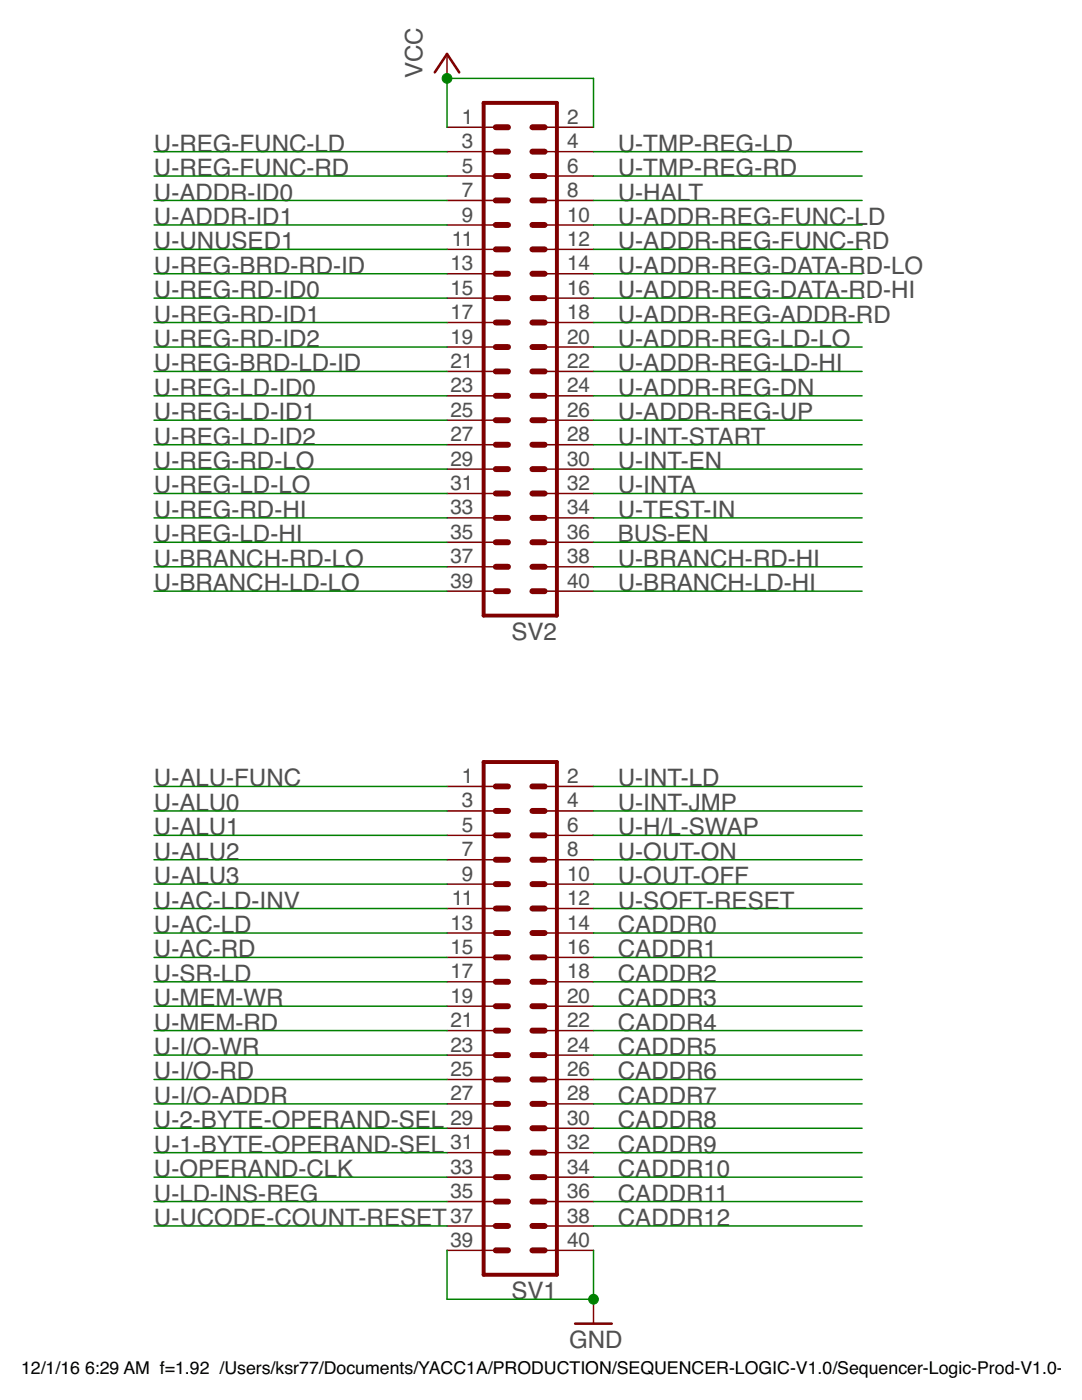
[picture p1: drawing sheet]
<svg xmlns="http://www.w3.org/2000/svg" width="216mm" height="279mm" viewBox="0 0 216 279" stroke-linecap="round" stroke-linejoin="round" font-family="sans-serif">
<path d="M86.8 14.4l2.4-3.6 2.4 3.6M114.8 264.2h7.3" fill="none" stroke="#800000" stroke-width=".51"/>
<g fill="none" stroke="#800000" stroke-width=".3">
<path d="M89.2 10.8v4.8M89.2 25.4h9.7M89.2 30.3h9.7M89.2 35.1h9.7M108.7 25.4h9.7M108.7 30.3h9.7M108.7 35.1h9.7M89.2 40h9.7M89.2 44.9h9.7M89.2 49.8h9.7M89.2 54.6h9.7M89.2 59.5h9.7"/>
<path d="M108.7 40h9.7M108.7 44.9h9.7M108.7 49.8h9.7M108.7 54.6h9.7M108.7 59.5h9.7M89.2 64.4h9.7M89.2 69.3h9.7M89.2 74.1h9.7M89.2 79h9.7M108.7 64.4h9.7M108.7 69.3h9.7M108.7 74.1h9.7"/>
<path d="M108.7 79h9.7M89.2 83.9h9.7M89.2 88.8h9.7M89.2 93.6h9.7M89.2 98.5h9.7M108.7 83.9h9.7M108.7 88.8h9.7M108.7 93.6h9.7M108.7 98.5h9.7M89.2 103.4h9.7M89.2 108.2h9.7M89.2 113.1h9.7"/>
<path d="M89.2 118h9.7M108.7 103.4h9.7M108.7 108.2h9.7M108.7 113.1h9.7M108.7 118h9.7M89.2 157h9.7M108.7 157h9.7M89.2 161.8h9.7M89.2 166.7h9.7M89.2 171.6h9.7M89.2 176.4h9.7M108.7 161.8h9.7"/>
<path d="M108.7 166.7h9.7M108.7 171.6h9.7M108.7 176.4h9.7M89.2 181.3h9.7M89.2 186.2h9.7M89.2 191.1h9.7M89.2 195.9h9.7M108.7 181.3h9.7M108.7 186.2h9.7M108.7 191.1h9.7M108.7 195.9h9.7M89.2 200.8h9.7"/>
<path d="M89.2 205.7h9.7M89.2 210.6h9.7M89.2 215.4h9.7M108.7 200.8h9.7M108.7 205.7h9.7M108.7 210.6h9.7M108.7 215.4h9.7M89.2 220.3h9.7M89.2 225.2h9.7M89.2 230h9.7M89.2 234.9h9.7M89.2 239.8h9.7"/>
<path d="M108.7 220.3h9.7M108.7 225.2h9.7M108.7 230h9.7M108.7 234.9h9.7M108.7 239.8h9.7M89.2 244.7h9.7M89.2 249.5h9.7M108.7 244.7h9.7M108.7 249.5h9.7M118.4 259.3v4.9"/>
</g>
<path d="M96.5 20.5h14.6v102.4h-14.6zM96.5 152.1h14.6v102.3h-14.6z" fill="none" stroke="#800000" stroke-width=".78"/>
<g fill="none" stroke="#800000" stroke-width="1.2">
<path d="M98.9 35.1h2.5M98.9 30.3h2.5M98.9 25.4h2.5M106.2 35.1h2.5M106.2 30.3h2.5M106.2 25.4h2.5M98.9 44.9h2.5M98.9 40h2.5M98.9 59.5h2.5M98.9 54.6h2.5M98.9 49.8h2.5M106.2 44.9h2.5"/>
<path d="M106.2 40h2.5M106.2 59.5h2.5M106.2 54.6h2.5M106.2 49.8h2.5M98.9 69.3h2.5M98.9 64.4h2.5M98.9 79h2.5M98.9 74.1h2.5M106.2 69.3h2.5M106.2 64.4h2.5M106.2 79h2.5M106.2 74.1h2.5"/>
<path d="M98.9 83.9h2.5M98.9 93.6h2.5M98.9 88.8h2.5M98.9 98.5h2.5M106.2 83.9h2.5M106.2 93.6h2.5M106.2 88.8h2.5M106.2 98.5h2.5M98.9 103.4h2.5M98.9 108.2h2.5M98.9 113.1h2.5M98.9 118h2.5"/>
<path d="M106.2 103.4h2.5M106.2 108.2h2.5M106.2 113.1h2.5M106.2 118h2.5M98.9 157h2.5M106.2 157h2.5M98.9 166.7h2.5M98.9 161.8h2.5M98.9 176.4h2.5M98.9 171.6h2.5M106.2 166.7h2.5M106.2 161.8h2.5"/>
<path d="M106.2 176.4h2.5M106.2 171.6h2.5M98.9 191.1h2.5M98.9 186.2h2.5M98.9 181.3h2.5M98.9 195.9h2.5M106.2 191.1h2.5M106.2 186.2h2.5M106.2 181.3h2.5M106.2 195.9h2.5M98.9 200.8h2.5M98.9 215.4h2.5"/>
<path d="M98.9 210.6h2.5M98.9 205.7h2.5M106.2 200.8h2.5M106.2 215.4h2.5M106.2 210.6h2.5M106.2 205.7h2.5M98.9 225.2h2.5M98.9 220.3h2.5M98.9 234.9h2.5M98.9 230h2.5M98.9 239.8h2.5M106.2 225.2h2.5"/>
<path d="M106.2 220.3h2.5M106.2 234.9h2.5M106.2 230h2.5M106.2 239.8h2.5M98.9 244.7h2.5M98.9 249.5h2.5M106.2 244.7h2.5M106.2 249.5h2.5"/>
</g>
<g fill="none" stroke="#008000" stroke-width=".3">
<path d="M30.7 30.3h58.5M30.7 35.1h58.5M89.2 25.4v-9.8h29.2v9.8M118.4 30.3h53.6M118.4 35.1h53.6M30.7 49.8h58.5M30.7 54.6h58.5M30.7 59.5h58.5M30.7 40h58.5M30.7 44.9h58.5M118.4 49.8h53.6M118.4 54.6h53.6"/>
<path d="M118.4 59.5h53.6M118.4 40h53.6M118.4 44.9h53.6M30.7 64.4h58.5M30.7 69.3h58.5M30.7 74.1h58.5M30.7 79h58.5M118.4 64.4h53.6M118.4 69.3h53.6M118.4 74.1h53.6M118.4 79h53.6M30.7 83.9h58.5"/>
<path d="M30.7 88.8h58.5M30.7 93.6h58.5M30.7 98.5h58.5M118.4 83.9h53.6M118.4 88.8h53.6M118.4 93.6h53.6M118.4 98.5h53.6M30.7 108.2h58.5M30.7 103.4h58.5M30.7 113.1h58.5M30.7 118h58.5M118.4 108.2h53.6"/>
<path d="M118.4 103.4h53.6M118.4 113.1h53.6M118.4 118h53.6M30.7 157h58.5M118.4 157h53.6M30.7 166.7h58.5M30.7 171.6h58.5M30.7 176.4h58.5M30.7 161.8h58.5M118.4 166.7h53.6M118.4 171.6h53.6M118.4 176.4h53.6"/>
<path d="M118.4 161.8h53.6M30.7 181.3h58.5M30.7 186.2h58.5M30.7 191.1h58.5M30.7 195.9h58.5M118.4 181.3h53.6M118.4 186.2h53.6M118.4 191.1h53.6M118.4 195.9h53.6M30.7 200.8h58.5M30.7 205.7h58.5M30.7 210.6h58.5"/>
<path d="M30.7 215.4h58.5M118.4 200.8h53.6M118.4 205.7h53.6M118.4 210.6h53.6M118.4 215.4h53.6M30.7 220.3h58.5M30.7 225.2h58.5M30.7 230h58.5M30.7 234.9h58.5M30.7 239.8h58.5M118.4 220.3h53.6M118.4 225.2h53.6"/>
<path d="M118.4 230h53.6M118.4 234.9h53.6M118.4 239.8h53.6M30.7 244.7h58.5M89.2 249.5v9.8h29.2v-9.8M118.4 244.7h53.6"/>
</g>
<g fill="#008000" stroke="#008000" stroke-width=".2">
<circle cx="118.4" cy="259.3" r=".97"/>
<circle cx="89.2" cy="15.6" r=".97"/>
</g>
<g font-size="4.8" fill="#505050">
<text x="84.3" y="15.7" transform="rotate(-90 84.3 15.7)">VCC</text>
<text x="30.7" y="30.3">U-REG-FUNC-LD</text>
<text x="30.7" y="35.1">U-REG-FUNC-RD</text>
<text x="123.3" y="35.1">U-TMP-REG-RD</text>
<text x="123.3" y="30.3">U-TMP-REG-LD</text>
<text x="30.7" y="40">U-ADDR-ID0</text>
<text x="123.3" y="40">U-HALT</text>
<text x="30.7" y="44.9">U-ADDR-ID1</text>
<text x="123.3" y="44.9">U-ADDR-REG-FUNC-LD</text>
<text x="30.7" y="49.8">U-UNUSED1</text>
<text x="123.3" y="49.8">U-ADDR-REG-FUNC-RD</text>
<text x="30.7" y="54.6">U-REG-BRD-RD-ID</text>
<text x="30.7" y="59.5">U-REG-RD-ID0</text>
<text x="123.3" y="54.6">U-ADDR-REG-DATA-RD-LO</text>
<text x="123.3" y="59.5">U-ADDR-REG-DATA-RD-HI</text>
<text x="30.7" y="64.4">U-REG-RD-ID1</text>
<text x="123.3" y="64.4">U-ADDR-REG-ADDR-RD</text>
<text x="30.7" y="69.3">U-REG-RD-ID2</text>
<text x="123.3" y="69.3">U-ADDR-REG-LD-LO</text>
<text x="30.7" y="74.1">U-REG-BRD-LD-ID</text>
<text x="123.3" y="74.1">U-ADDR-REG-LD-HI</text>
<text x="30.7" y="79">U-REG-LD-ID0</text>
<text x="30.7" y="83.9">U-REG-LD-ID1</text>
<text x="123.3" y="79">U-ADDR-REG-DN</text>
<text x="123.3" y="83.9">U-ADDR-REG-UP</text>
<text x="30.7" y="88.7">U-REG-LD-ID2</text>
<text x="123.3" y="88.7">U-INT-START</text>
<text x="30.7" y="93.6">U-REG-RD-LO</text>
<text x="123.3" y="93.6">U-INT-EN</text>
<text x="30.7" y="98.5">U-REG-LD-LO</text>
<text x="123.3" y="98.5">U-INTA</text>
<text x="30.7" y="103.4">U-REG-RD-HI</text>
<text x="123.3" y="103.4">U-TEST-IN</text>
<text x="30.7" y="108.2">U-REG-LD-HI</text>
<text x="30.7" y="113.1">U-BRANCH-RD-LO</text>
<text x="123.3" y="108.2">BUS-EN</text>
<text x="123.3" y="113.1">U-BRANCH-RD-HI</text>
<text x="30.7" y="118">U-BRANCH-LD-LO</text>
<text x="123.3" y="118">U-BRANCH-LD-HI</text>
<text x="102" y="127.7">SV2</text>
<text x="30.7" y="157">U-ALU-FUNC</text>
<text x="30.7" y="161.8">U-ALU0</text>
<text x="123.3" y="157">U-INT-LD</text>
<text x="123.3" y="161.8">U-INT-JMP</text>
<text x="30.7" y="166.7">U-ALU1</text>
<text x="123.3" y="166.7">U-H/L-SWAP</text>
<text x="30.7" y="171.6">U-ALU2</text>
<text x="123.3" y="171.6">U-OUT-ON</text>
<text x="30.7" y="176.4">U-ALU3</text>
<text x="123.3" y="176.4">U-OUT-OFF</text>
<text x="30.7" y="181.3">U-AC-LD-INV</text>
<text x="123.3" y="181.3">U-SOFT-RESET</text>
<text x="30.7" y="186.2">U-AC-LD</text>
<text x="30.7" y="191.1">U-AC-RD</text>
<text x="123.3" y="186.2">CADDR0</text>
<text x="123.3" y="191.1">CADDR1</text>
<text x="30.7" y="195.9">U-SR-LD</text>
<text x="123.3" y="195.9">CADDR2</text>
<text x="30.7" y="200.8">U-MEM-WR</text>
<text x="123.3" y="200.8">CADDR3</text>
<text x="30.7" y="205.7">U-MEM-RD</text>
<text x="123.3" y="205.7">CADDR4</text>
<text x="30.7" y="210.6">U-I/O-WR</text>
<text x="30.7" y="215.4">U-I/O-RD</text>
<text x="123.3" y="210.6">CADDR5</text>
<text x="123.3" y="215.4">CADDR6</text>
<text x="30.7" y="220.3">U-I/O-ADDR</text>
<text x="123.3" y="220.3">CADDR7</text>
<text x="30.7" y="225.2">U-2-BYTE-OPERAND-SEL</text>
<text x="123.3" y="225.2">CADDR8</text>
<text x="30.7" y="230">U-1-BYTE-OPERAND-SEL</text>
<text x="123.3" y="230">CADDR9</text>
<text x="30.7" y="239.8">U-LD-INS-REG</text>
<text x="30.7" y="234.9">U-OPERAND-CLK</text>
<text x="123.3" y="234.9">CADDR10</text>
<text x="123.3" y="239.8">CADDR11</text>
<text x="30.7" y="244.7">U-UCODE-COUNT-RESET</text>
<text x="123.3" y="244.7">CADDR12</text>
<text x="102" y="259.3">SV1</text>
<text x="113.6" y="269">GND</text>
</g>
<g font-size="4.1" fill="#505050">
<text x="92.2" y="24.7">1</text>
<text x="92.2" y="29.6">3</text>
<text x="113.2" y="24.7">2</text>
<text x="113.2" y="29.6">4</text>
<text x="92.2" y="34.5">5</text>
<text x="113.2" y="34.5">6</text>
<text x="92.2" y="39.3">7</text>
<text x="113.2" y="39.3">8</text>
<text x="92.2" y="44.2">9</text>
<text x="113.2" y="44.2">10</text>
<text x="89.9" y="54">13</text>
<text x="90.2" y="49.1">11</text>
<text x="113.2" y="49.1">12</text>
<text x="113.2" y="54">14</text>
<text x="89.9" y="58.8">15</text>
<text x="113.2" y="58.8">16</text>
<text x="89.9" y="63.7">17</text>
<text x="113.2" y="63.7">18</text>
<text x="89.9" y="68.6">19</text>
<text x="113.2" y="68.6">20</text>
<text x="89.9" y="73.4">21</text>
<text x="113.2" y="73.4">22</text>
<text x="89.9" y="78.3">23</text>
<text x="89.9" y="83.2">25</text>
<text x="113.2" y="78.3">24</text>
<text x="113.2" y="83.2">26</text>
<text x="89.9" y="88.1">27</text>
<text x="113.2" y="88.1">28</text>
<text x="89.9" y="92.9">29</text>
<text x="113.2" y="92.9">30</text>
<text x="89.9" y="97.8">31</text>
<text x="113.2" y="97.8">32</text>
<text x="89.9" y="102.7">33</text>
<text x="89.9" y="107.5">35</text>
<text x="113.2" y="102.7">34</text>
<text x="113.2" y="107.5">36</text>
<text x="89.9" y="112.4">37</text>
<text x="113.2" y="112.4">38</text>
<text x="89.9" y="117.3">39</text>
<text x="113.2" y="117.3">40</text>
<text x="92.2" y="156.3">1</text>
<text x="92.2" y="161.1">3</text>
<text x="113.2" y="156.3">2</text>
<text x="113.2" y="161.1">4</text>
<text x="92.2" y="166">5</text>
<text x="113.2" y="166">6</text>
<text x="92.2" y="170.9">7</text>
<text x="113.2" y="170.9">8</text>
<text x="92.2" y="175.8">9</text>
<text x="113.2" y="175.8">10</text>
<text x="89.9" y="185.5">13</text>
<text x="90.2" y="180.6">11</text>
<text x="113.2" y="180.6">12</text>
<text x="113.2" y="185.5">14</text>
<text x="89.9" y="190.4">15</text>
<text x="113.2" y="190.4">16</text>
<text x="89.9" y="195.3">17</text>
<text x="113.2" y="195.3">18</text>
<text x="89.9" y="200.1">19</text>
<text x="113.2" y="200.1">20</text>
<text x="89.9" y="205">21</text>
<text x="89.9" y="209.9">23</text>
<text x="113.2" y="205">22</text>
<text x="113.2" y="209.9">24</text>
<text x="89.9" y="214.7">25</text>
<text x="113.2" y="214.7">26</text>
<text x="89.9" y="219.6">27</text>
<text x="113.2" y="219.6">28</text>
<text x="89.9" y="224.5">29</text>
<text x="113.2" y="224.5">30</text>
<text x="89.9" y="229.4">31</text>
<text x="113.2" y="229.4">32</text>
<text x="89.9" y="234.2">33</text>
<text x="89.9" y="239.1">35</text>
<text x="113.2" y="234.2">34</text>
<text x="113.2" y="239.1">36</text>
<text x="89.9" y="244">37</text>
<text x="113.2" y="244">38</text>
<text x="89.9" y="248.9">39</text>
<text x="113.2" y="248.9">40</text>
</g>
<g font-size="3.5">
<text x="4.2" y="274.2">12/1/16</text>
<text x="17" y="274.2">6:29 AM f=1.92 /Users/ksr77/Documents/YACC1A/PRODUCTION/SEQUENCER-LOGIC-V1.0/Sequencer-Logic-Prod-V1.0-3.sc</text>
</g>
</svg>
